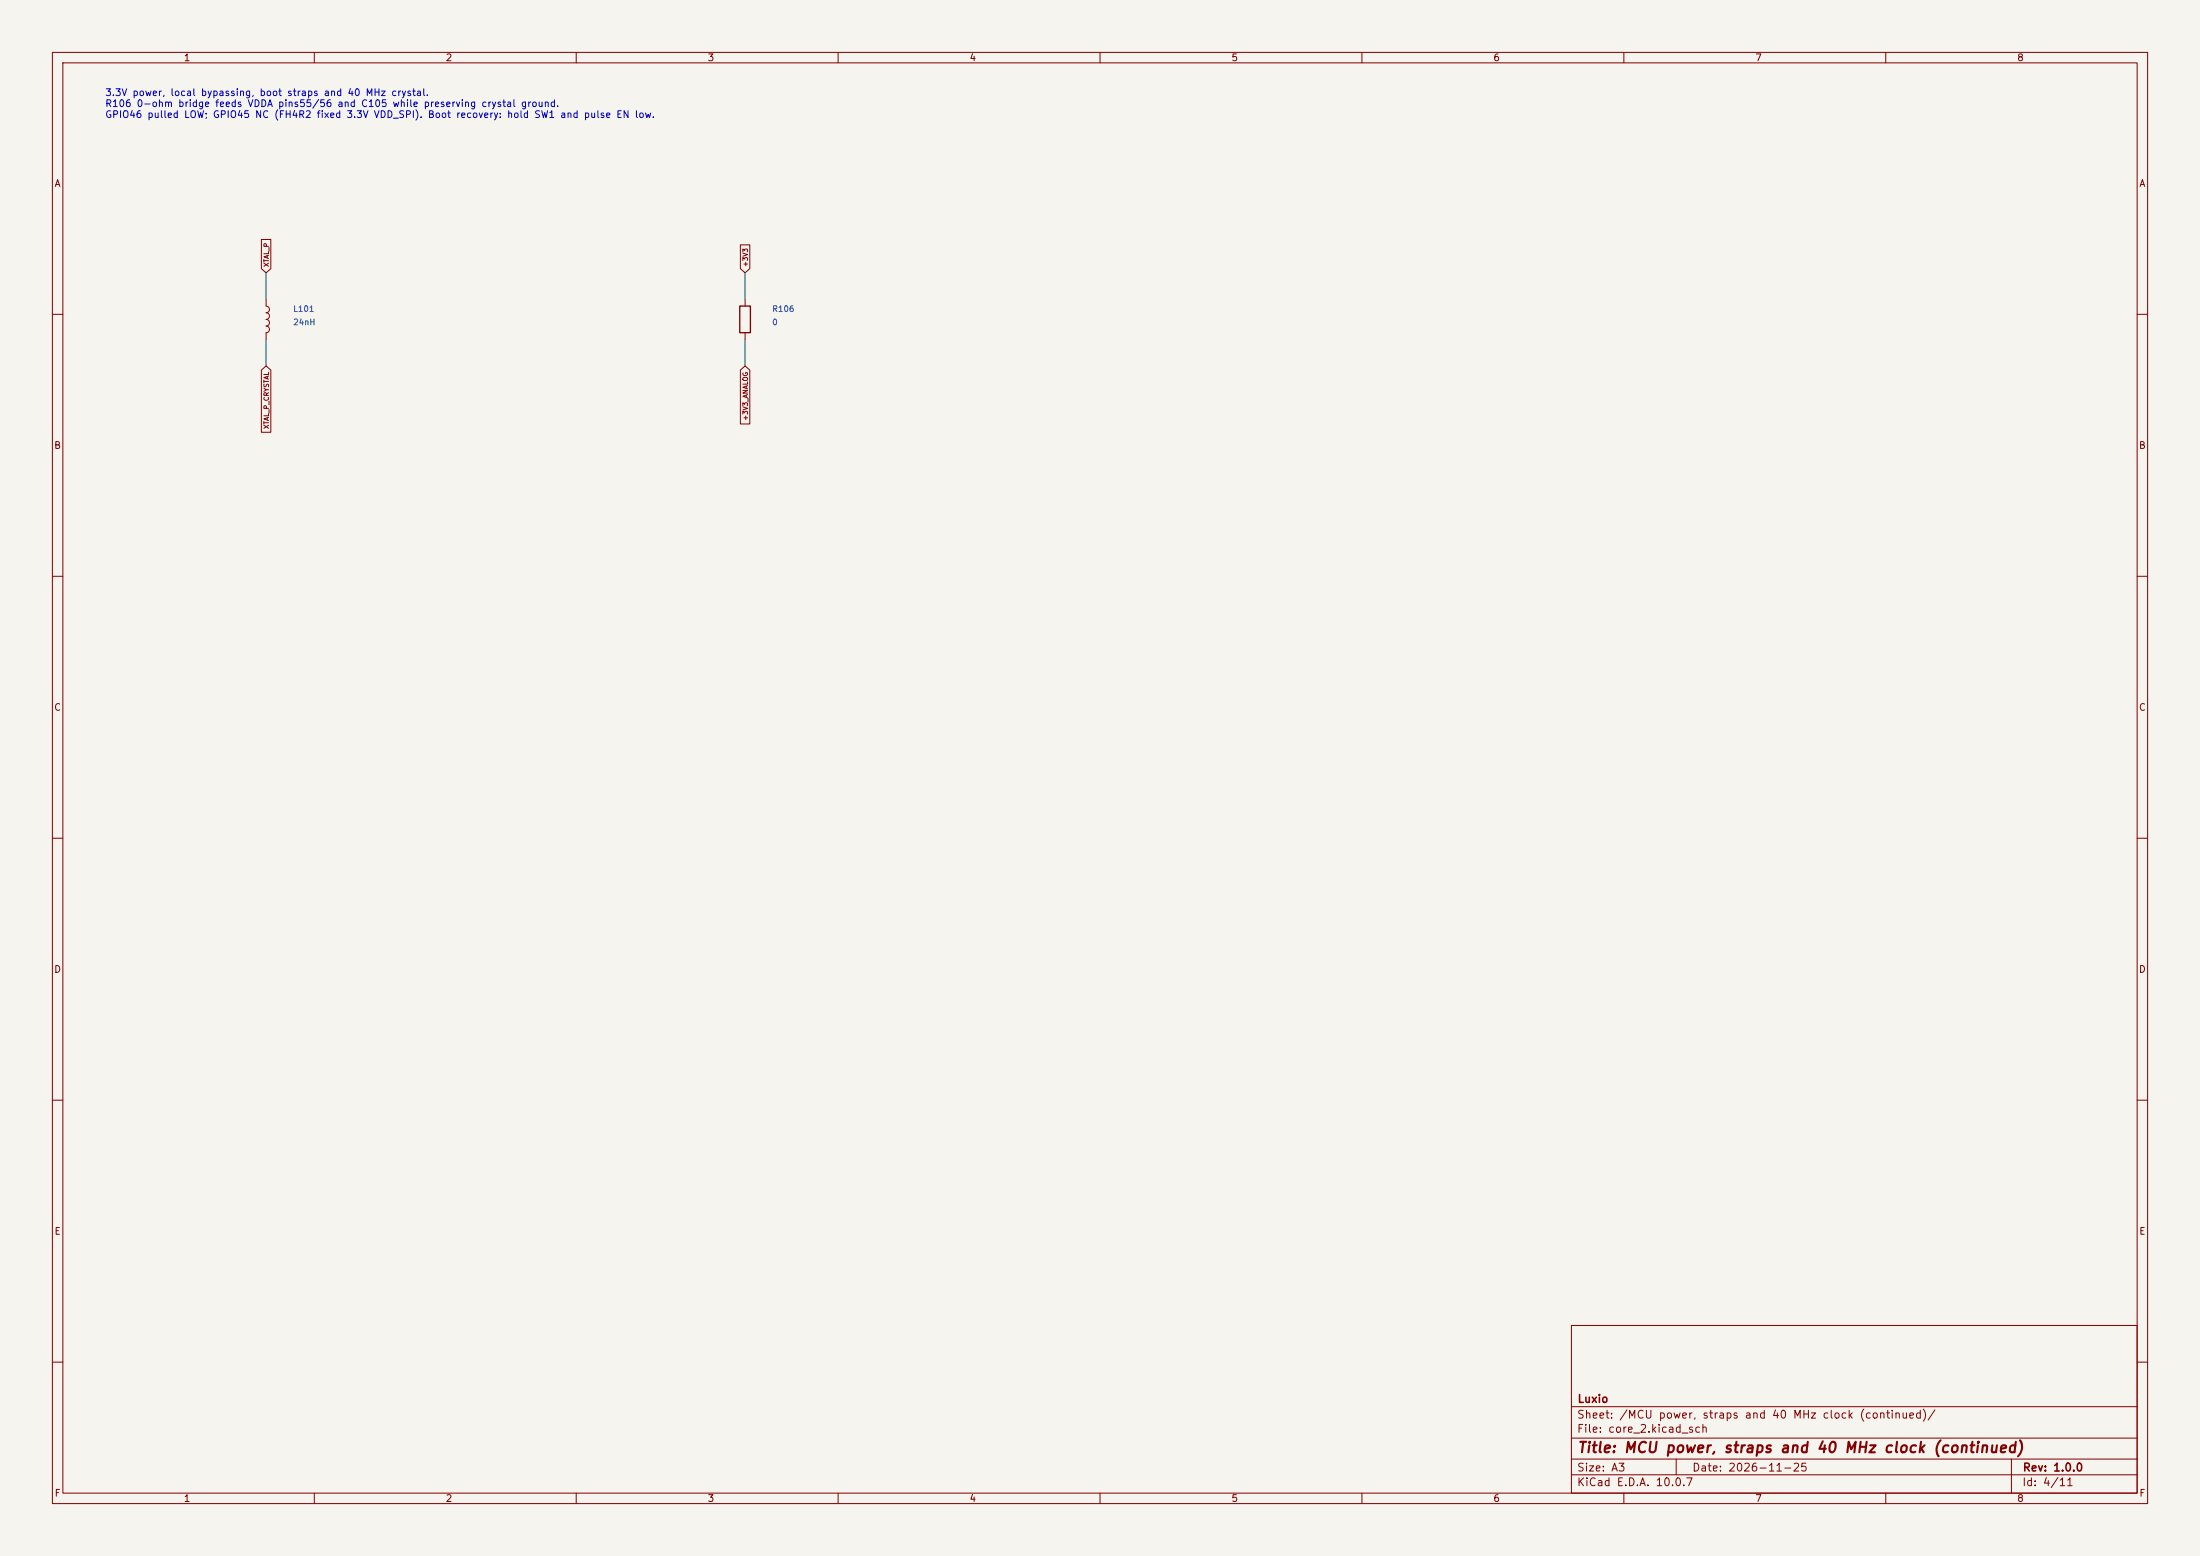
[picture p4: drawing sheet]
(kicad_sch (version 20250114) (generator "eeschema") (paper "A3")
(title_block (title "MCU power, straps and 40 MHz clock (continued)") (date "2026-11-25") (rev "1.0.0") (company "Luxio"))
(lib_symbols (symbol "Device:L" (pin_numbers (hide yes)) (pin_names (offset 1.016) (hide yes)) (exclude_from_sim no) (in_bom yes) (on_board yes) (in_pos_files yes) (duplicate_pin_numbers_are_jumpers no) (property "Reference" "L" (at -1.27 0 90) (show_name no) (do_not_autoplace no) (effects (font (size 1.27 1.27)))) (property "Value" "L" (at 1.905 0 90) (show_name no) (do_not_autoplace no) (effects (font (size 1.27 1.27)))) (property "Footprint" "" (at 0 0 0) (show_name no) (do_not_autoplace no) (hide yes) (effects (font (size 1.27 1.27)))) (property "Datasheet" "" (at 0 0 0) (show_name no) (do_not_autoplace no) (hide yes) (effects (font (size 1.27 1.27)))) (property "Description" "Inductor" (at 0 0 0) (show_name no) (do_not_autoplace no) (hide yes) (effects (font (size 1.27 1.27)))) (property "ki_keywords" "inductor choke coil reactor magnetic" (at 0 0 0) (show_name no) (do_not_autoplace no) (hide yes) (effects (font (size 1.27 1.27)))) (property "ki_fp_filters" "Choke_* *Coil* Inductor_* L_*" (at 0 0 0) (show_name no) (do_not_autoplace no) (hide yes) (effects (font (size 1.27 1.27)))) (symbol "L_0_1" (arc (start 0 2.54) (mid 0.6323 1.905) (end 0 1.27) (stroke (width 0) (type default)) (fill (type none))) (arc (start 0 1.27) (mid 0.6323 0.635) (end 0 0) (stroke (width 0) (type default)) (fill (type none))) (arc (start 0 0) (mid 0.6323 -0.635) (end 0 -1.27) (stroke (width 0) (type default)) (fill (type none))) (arc (start 0 -1.27) (mid 0.6323 -1.905) (end 0 -2.54) (stroke (width 0) (type default)) (fill (type none)))) (symbol "L_1_1" (pin passive line (at 0 3.81 270) (length 1.27) (name "1" (effects (font (size 1.27 1.27)))) (number "1" (effects (font (size 1.27 1.27))))) (pin passive line (at 0 -3.81 90) (length 1.27) (name "2" (effects (font (size 1.27 1.27)))) (number "2" (effects (font (size 1.27 1.27)))))) (embedded_fonts no))
(symbol "Device:R" (pin_numbers (hide yes)) (pin_names (offset 0)) (exclude_from_sim no) (in_bom yes) (on_board yes) (in_pos_files yes) (duplicate_pin_numbers_are_jumpers no) (property "Reference" "R" (at 2.032 0 90) (show_name no) (do_not_autoplace no) (effects (font (size 1.27 1.27)))) (property "Value" "R" (at 0 0 90) (show_name no) (do_not_autoplace no) (effects (font (size 1.27 1.27)))) (property "Footprint" "" (at -1.778 0 90) (show_name no) (do_not_autoplace no) (hide yes) (effects (font (size 1.27 1.27)))) (property "Datasheet" "" (at 0 0 0) (show_name no) (do_not_autoplace no) (hide yes) (effects (font (size 1.27 1.27)))) (property "Description" "Resistor" (at 0 0 0) (show_name no) (do_not_autoplace no) (hide yes) (effects (font (size 1.27 1.27)))) (property "ki_keywords" "R res resistor" (at 0 0 0) (show_name no) (do_not_autoplace no) (hide yes) (effects (font (size 1.27 1.27)))) (property "ki_fp_filters" "R_* R_0402_1005Metric R_0603_1608Metric R_0805_2012Metric Walsin_RFECA_Tuner_0402" (at 0 0 0) (show_name no) (do_not_autoplace no) (hide yes) (effects (font (size 1.27 1.27)))) (symbol "R_0_1" (rectangle (start -1.016 -2.54) (end 1.016 2.54) (stroke (width 0.254) (type default)) (fill (type none)))) (symbol "R_1_1" (pin passive line (at 0 3.81 270) (length 1.27) (name "" (effects (font (size 1.27 1.27)))) (number "1" (effects (font (size 1.27 1.27))))) (pin passive line (at 0 -3.81 90) (length 1.27) (name "" (effects (font (size 1.27 1.27)))) (number "2" (effects (font (size 1.27 1.27)))))) (embedded_fonts no))
(symbol "power:PWR_FLAG" (power global) (pin_numbers (hide yes)) (pin_names (offset 0) (hide yes)) (exclude_from_sim no) (in_bom yes) (on_board yes) (in_pos_files yes) (duplicate_pin_numbers_are_jumpers no) (property "Reference" "#FLG" (at 0 1.905 0) (show_name no) (do_not_autoplace no) (hide yes) (effects (font (size 1.27 1.27)))) (property "Value" "PWR_FLAG" (at 0 3.81 0) (show_name no) (do_not_autoplace no) (effects (font (size 1.27 1.27)))) (property "Footprint" "" (at 0 0 0) (show_name no) (do_not_autoplace no) (hide yes) (effects (font (size 1.27 1.27)))) (property "Datasheet" "" (at 0 0 0) (show_name no) (do_not_autoplace no) (hide yes) (effects (font (size 1.27 1.27)))) (property "Description" "Special symbol for telling ERC where power comes from" (at 0 0 0) (show_name no) (do_not_autoplace no) (hide yes) (effects (font (size 1.27 1.27)))) (property "ki_keywords" "flag power" (at 0 0 0) (show_name no) (do_not_autoplace no) (hide yes) (effects (font (size 1.27 1.27)))) (symbol "PWR_FLAG_0_0" (pin power_out line (at 0 0 90) (length 0) (name "" (effects (font (size 1.27 1.27)))) (number "1" (effects (font (size 1.27 1.27)))))) (symbol "PWR_FLAG_0_1" (polyline (pts (xy 0 0) (xy 0 1.27) (xy -1.016 1.905) (xy 0 2.54) (xy 1.016 1.905) (xy 0 1.27)) (stroke (width 0) (type default)) (fill (type none)))) (embedded_fonts no)))
(symbol (lib_id "Device:L") (at 50.8 60.96 0) (unit 1) (in_bom yes) (on_board yes) (dnp no)
(property "Reference" "L101" (at 55.879999999999995 58.96 0) (effects (font (size 1.1 1.1)) (justify left)))
(property "Value" "24nH" (at 55.879999999999995 61.5 0) (effects (font (size 1.1 1.1)) (justify left)))
(property "Footprint" "Inductor_SMD:L_0402_1005Metric" (at 55.879999999999995 64.04 0) (effects (font (size 1.1 1.1)) (justify left) (hide yes)))
(property "LCSC" "C913699" (at 55.879999999999995 66.58 0) (effects (font (size 1.1 1.1)) (justify left) (hide yes)))
(pin "1")
(pin "2"))
(wire (pts (xy 50.8 57.15) (xy 50.8 52.07)) (stroke (width 0.1524) (type default)))
(global_label "XTAL_P" (shape input) (at 50.8 52.07 270.0) (effects (font (size 0.9 0.9)) (justify left)))
(wire (pts (xy 50.8 64.77) (xy 50.8 69.85)) (stroke (width 0.1524) (type default)))
(global_label "XTAL_P_CRYSTAL" (shape input) (at 50.8 69.85 90.0) (effects (font (size 0.9 0.9)) (justify right)))
(symbol (lib_id "Device:R") (at 142.24 60.96 0) (unit 1) (in_bom yes) (on_board yes) (dnp no)
(property "Reference" "R106" (at 147.32000000000002 58.96 0) (effects (font (size 1.1 1.1)) (justify left)))
(property "Value" "0" (at 147.32000000000002 61.5 0) (effects (font (size 1.1 1.1)) (justify left)))
(property "Footprint" "Resistor_SMD:R_0805_2012Metric" (at 147.32000000000002 64.04 0) (effects (font (size 1.1 1.1)) (justify left) (hide yes)))
(property "LCSC" "C17477" (at 147.32000000000002 66.58 0) (effects (font (size 1.1 1.1)) (justify left) (hide yes)))
(property "Datasheet" "https://www.lcsc.com/datasheet/lcsc_datasheet_2206010216_UNI-ROYAL-Uniroyal-Elec-0805W8F0000T5E_C17477.pdf" (at 147.32000000000002 69.12 0) (effects (font (size 1.1 1.1)) (justify left) (hide yes)))
(pin "1")
(pin "2"))
(wire (pts (xy 142.24 57.15) (xy 142.24 52.07)) (stroke (width 0.1524) (type default)))
(global_label "+3V3" (shape input) (at 142.24 52.07 270.0) (effects (font (size 0.9 0.9)) (justify left)))
(wire (pts (xy 142.24 64.77) (xy 142.24 69.85)) (stroke (width 0.1524) (type default)))
(global_label "+3V3_ANALOG" (shape input) (at 142.24 69.85 90.0) (effects (font (size 0.9 0.9)) (justify right)))
(text "3.3V power, local bypassing, boot straps and 40 MHz crystal.\nR106 0-ohm bridge feeds VDDA pins55/56 and C105 while preserving crystal ground.\nGPIO46 pulled LOW; GPIO45 NC (FH4R2 fixed 3.3V VDD_SPI). Boot recovery: hold SW1 and pulse EN low." (at 20 20 0) (effects (font (size 1.3 1.3)) (justify left)))
(embedded_fonts no))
